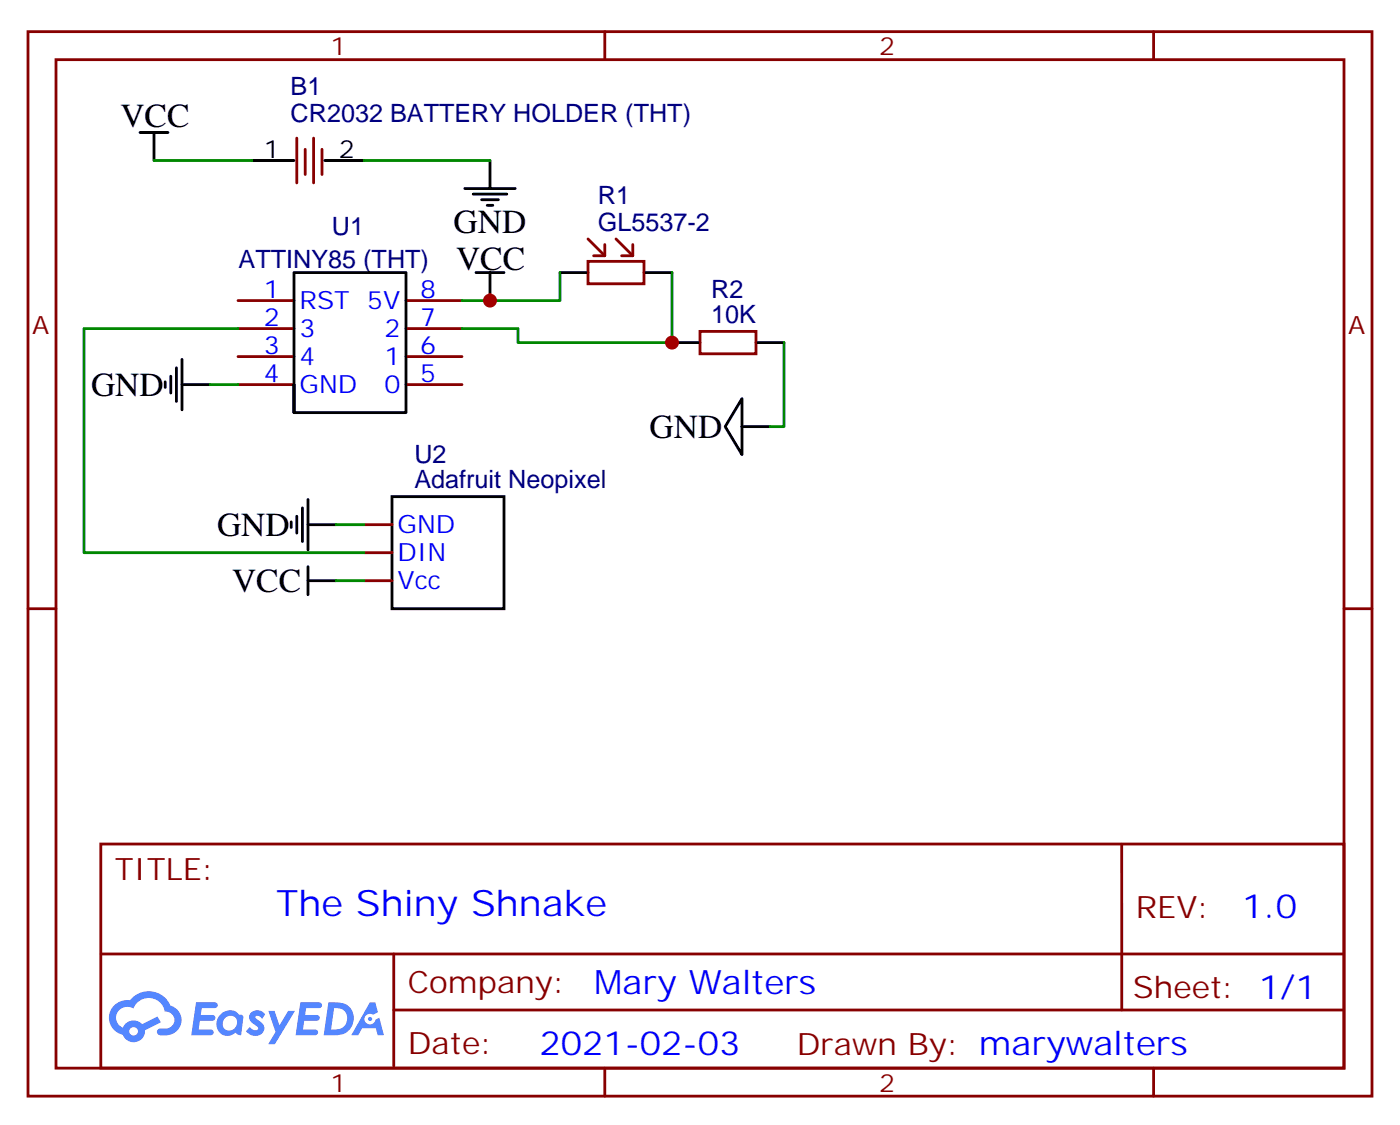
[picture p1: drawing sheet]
<svg xmlns="http://www.w3.org/2000/svg" width="176mm" height="142mm" viewBox="0 0 176 142" stroke-linecap="round" stroke-linejoin="round" font-family="sans-serif">
<g fill="none" stroke="#870000" stroke-width=".35">
<path d="M3.5 4h169.4v134h-169.4zM7.1 7.5h162.2v127h-162.2zM76.2 4v3.5M145.3 4v3.5M3.5 76.7h3.6M169.3 76.7h3.6M12.7 106.3h156.6v28.2h-156.6zM141.3 106.3v20.9M12.7 120.1h156.5M49.6 127.2h119.6M49.6 120.1v14.1M76.2 134.5v3.5"/>
<path d="M145.3 134.5v3.5"/>
</g>
<g fill="#5487ff">
<path d="M31.7 127.5a1.22 1.22 0 0 1 1.7 .2l-.4 .6-.4-.4-.4 .1v.2a2.96 2.96 0 0 1 1.1 1.1 1.14 1.14 0 0 1-.7 1.1 1.14 1.14 0 0 1-1.2-.2l-.4-.3 .5-.6a.66 .66 0 0 0 1 .3v-.3a2.71 2.71 0 0 1-1.1-1 .78 .78 0 0 1 .3-.8z"/>
<path d="M24.7 126.2h1.5a1.22 1.22 0 0 1 1.2 .2 .37 .37 0 0 1-.4 .6h-1.6l-.1 .8h1.5a.37 .37 0 0 1 .3 .4 .37 .37 0 0 1-.3 .4l-1.6-.1-.2 1.2 .8-.1a1.15 1.15 0 0 1 1.1 .2 .36 .36 0 0 1-.3 .6h-2.5z"/>
<path d="M37.8 126.2h1.6a1.23 1.23 0 0 1 1.1 .2 .37 .37 0 0 1-.3 .6h-1.6l-.2 .8h1.6a.37 .37 0 0 1 .3 .4 .37 .37 0 0 1-.4 .3h-1.6l-.1 1.1h.7a1.15 1.15 0 0 1 1.1 .2 .36 .36 0 0 1-.3 .6h-2.5z"/>
<path d="M46.6 126.2h.7l.3 1.3-.6 .3a.69 .69 0 0 0-1 .3 .69 .69 0 0 0 .4 .9 .69 .69 0 0 0 .9-.6l.5-.2 .6 2.2h-.8l-.3-.9h-1.7l-.5 .9h-.8z"/>
<path d="M33.8 127.3h.8l.6 1.8 1.1-1.8h.9l-2.6 4.2h-.8l.9-1.5z"/>
<path d="M41.4 126.2l-.6 4.2a5.9 5.9 0 0 0 2.7-.3 2.09 2.09 0 0 0 1-2.5 2.09 2.09 0 0 0-2.4-1.4zM42.1 127a1.36 1.36 0 0 1 1.7 1.1 1.36 1.36 0 0 1-1.4 1.5h-.7z"/>
<path d="M27.7 127.8a1.5 1.5 0 0 0-.3 1.9 1.5 1.5 0 0 0 1.8 .7l.4-.4 .4 .3 .4 .1 .3-2.3-.2-.3h-.1a.53 .53 0 0 1-.6-.3 1.63 1.63 0 0 0-2.1 .3zM28.3 128.2a.89 .89 0 0 1 1.4 0 .89 .89 0 0 1-.2 1.4 .89 .89 0 0 1-1.3-.1 .89 .89 0 0 1 .1-1.3z"/>
<path d="M14.4 126.6a2.18 2.18 0 0 0 1.1 3.7 1.44 1.44 0 0 0 1.6 .9 1.44 1.44 0 0 0 1.2-1.5l2-1-.5-.7-1.9 1a1.47 1.47 0 0 0-2.4 .4 1.39 1.39 0 0 1-.7-1.9 1.39 1.39 0 0 1 2-.5 2.08 2.08 0 0 1 2.2-1.3 2.08 2.08 0 0 1 1.8 1.7 1.07 1.07 0 0 1 1.2 1 1.07 1.07 0 0 1-1 1.1h-.7a.43 .43 0 0 0-.5 .4 .43 .43 0 0 0 .4 .5 2.17 2.17 0 0 0 2.7-1.9 1.93 1.93 0 0 0-1.4-1.9 2.98 2.98 0 0 0-5.1-.6l-.3-.1a2.38 2.38 0 0 0-1.7 .7zM16.3 129.9a.55 .55 0 0 1 1.1 0 .55 .55 0 0 1-1.1 0z"/>
<circle cx="46.6" cy="128.3" r=".26"/>
</g>
<g fill="none" stroke="#870000" stroke-width=".35">
<path d="M37.4 17.4v5.6M38.5 18.8v3.2M39.5 17.4v5.6M40.6 18.8v3.2M30 37.9h7M51.2 37.9h7M74.1 32.9h7v2.8h-7zM74.1 30.1l2.1 2.1M76.2 30.8v1.4h-1.4M77.6 30.1l2.1 2.1M79.7 30.8v1.4h-1.4M30 41.4h7"/>
<path d="M30 44.9h7M30 48.4h7M51.2 41.4h7M51.2 44.9h7M51.2 48.4h7M88.2 41.7h7v2.9h-7zM45.9 73.1h3.5M45.9 69.6h3.5M45.9 66.1h3.5"/>
</g>
<g fill="none" stroke="#000" stroke-width=".35">
<path d="M17.6 16.7h3.6M19.4 16.7v3.5M31.7 20.2h5.3M40.9 20.2h5M58.6 23.7h6.3M59.6 24.4h4.3M60 34.3h3.5M60.7 25.2h2.1M61.4 25.9h.7M61.7 20.2v3.5M61.7 34.3v3.6M70.6 34.3h3.5"/>
<path d="M81.1 34.3h3.6M20.8 48.1v.7M21.5 47.4v2.1M22.2 46.3v4.3M22.9 48.4h3.6M22.9 45.3v6.3M37 48.4v3.6h14.2v-17.7h-14.2v17.7M84.7 43.1h3.5M93.5 50.2v7.1l-2.1-3.6zM93.5 53.7h3.5M95.2 43.1h3.6M36.7 65.7v.7"/>
<path d="M37.4 65v2.1M38.1 64v4.2M38.8 66.1h3.5M38.8 62.9v6.4M38.8 71.4v3.5M38.8 73.1h3.5M49.4 62.5h14.1v14.2h-14.1z"/>
</g>
<path d="M19.4 20.2h12.3M45.9 20.2h15.8M70.6 34.3v3.6h-12.4M84.7 34.3v8.8h-19.4v-1.7h-7.1M26.5 48.4h3.5M30 41.4h-19.4v28.2h35.3M98.8 43.1v10.6h-1.8M42.3 66.1h3.6M42.3 73.1h3.6" fill="none" stroke="#008700" stroke-width=".35"/>
<g fill="#c00">
<circle cx="61.7" cy="37.9" r=".88"/>
<circle cx="84.7" cy="43.1" r=".88"/>
</g>
<text font-size="4.6" fill="#00f" x="34.8" y="115.3">The Shiny Shnake</text>
<g font-size="4.2">
<text x="15.2" y="16">VCC</text>
<text x="57.1" y="29.4">GND</text>
<text x="57.5" y="34">VCC</text>
<text x="11.5" y="49.9">GND</text>
<text x="81.8" y="55.2">GND</text>
<text x="27.3" y="67.5">GND</text>
<text x="29.2" y="74.6">VCC</text>
</g>
<g font-size="4.2" fill="#00f">
<text x="156.5" y="115.6">1.0</text>
<text x="74.9" y="125.1">Mary Walters</text>
<text x="68" y="132.9">2021-02-03</text>
</g>
<g font-size="3.9" fill="#800">
<text x="14.5" y="110.9">TITLE:</text>
<text x="143.1" y="115.6">REV:</text>
<text x="51.4" y="125.1">Company:</text>
<text x="142.7" y="125.7">Sheet: 1/1</text>
<text x="51.4" y="132.8">Date:</text>
<text x="100.4" y="132.8">Drawn By: marywalters</text>
</g>
<g font-size="3.2" fill="#000080">
<text x="36.6" y="12">B1</text>
<text x="36.6" y="15.3">CR2032 BATTERY HOLDER (THT)</text>
<text x="41.8" y="29.6">U1</text>
<text x="75.3" y="29">GL5537-2</text>
<text x="75.3" y="25.7">R1</text>
<text x="30.1" y="33.7">ATTINY85 (THT)</text>
<text x="89.6" y="40.7">10K</text>
<text x="89.6" y="37.5">R2</text>
<text x="52.2" y="58.3">U2</text>
<text x="52.2" y="61.5">Adafruit Neopixel</text>
</g>
<g font-size="3.2" fill="#800">
<text x="41.6" y="7">1</text>
<text x="110.8" y="7">2</text>
<text x="4.1" y="42.1">A</text>
<text x="169.9" y="42.1">A</text>
<text x="41.6" y="137.5">1</text>
<text x="110.8" y="137.5">2</text>
</g>
<g font-size="3.2">
<text x="33.3" y="19.9">1</text>
<text x="42.7" y="19.9">2</text>
</g>
<g font-size="3.2" fill="#00f">
<text x="33.3" y="37.5">1</text>
<text x="33.3" y="41">2</text>
<text x="37.7" y="38.9">RST 5V</text>
<text x="52.9" y="37.5">8</text>
<text x="52.9" y="41">7</text>
<text x="33.3" y="44.6">3</text>
<text x="37.7" y="42.4">3</text>
<text x="37.7" y="46">4</text>
<text x="48.4" y="42.4">2</text>
<text x="48.4" y="46">1</text>
<text x="52.9" y="44.6">6</text>
<text x="33.3" y="48.1">4</text>
<text x="37.7" y="49.5">GND</text>
<text x="48.4" y="49.5">0</text>
<text x="52.9" y="48.1">5</text>
<text x="50.1" y="70.7">DIN</text>
<text x="50.1" y="67.1">GND</text>
<text x="50.1" y="74.2">Vcc</text>
</g>
</svg>
